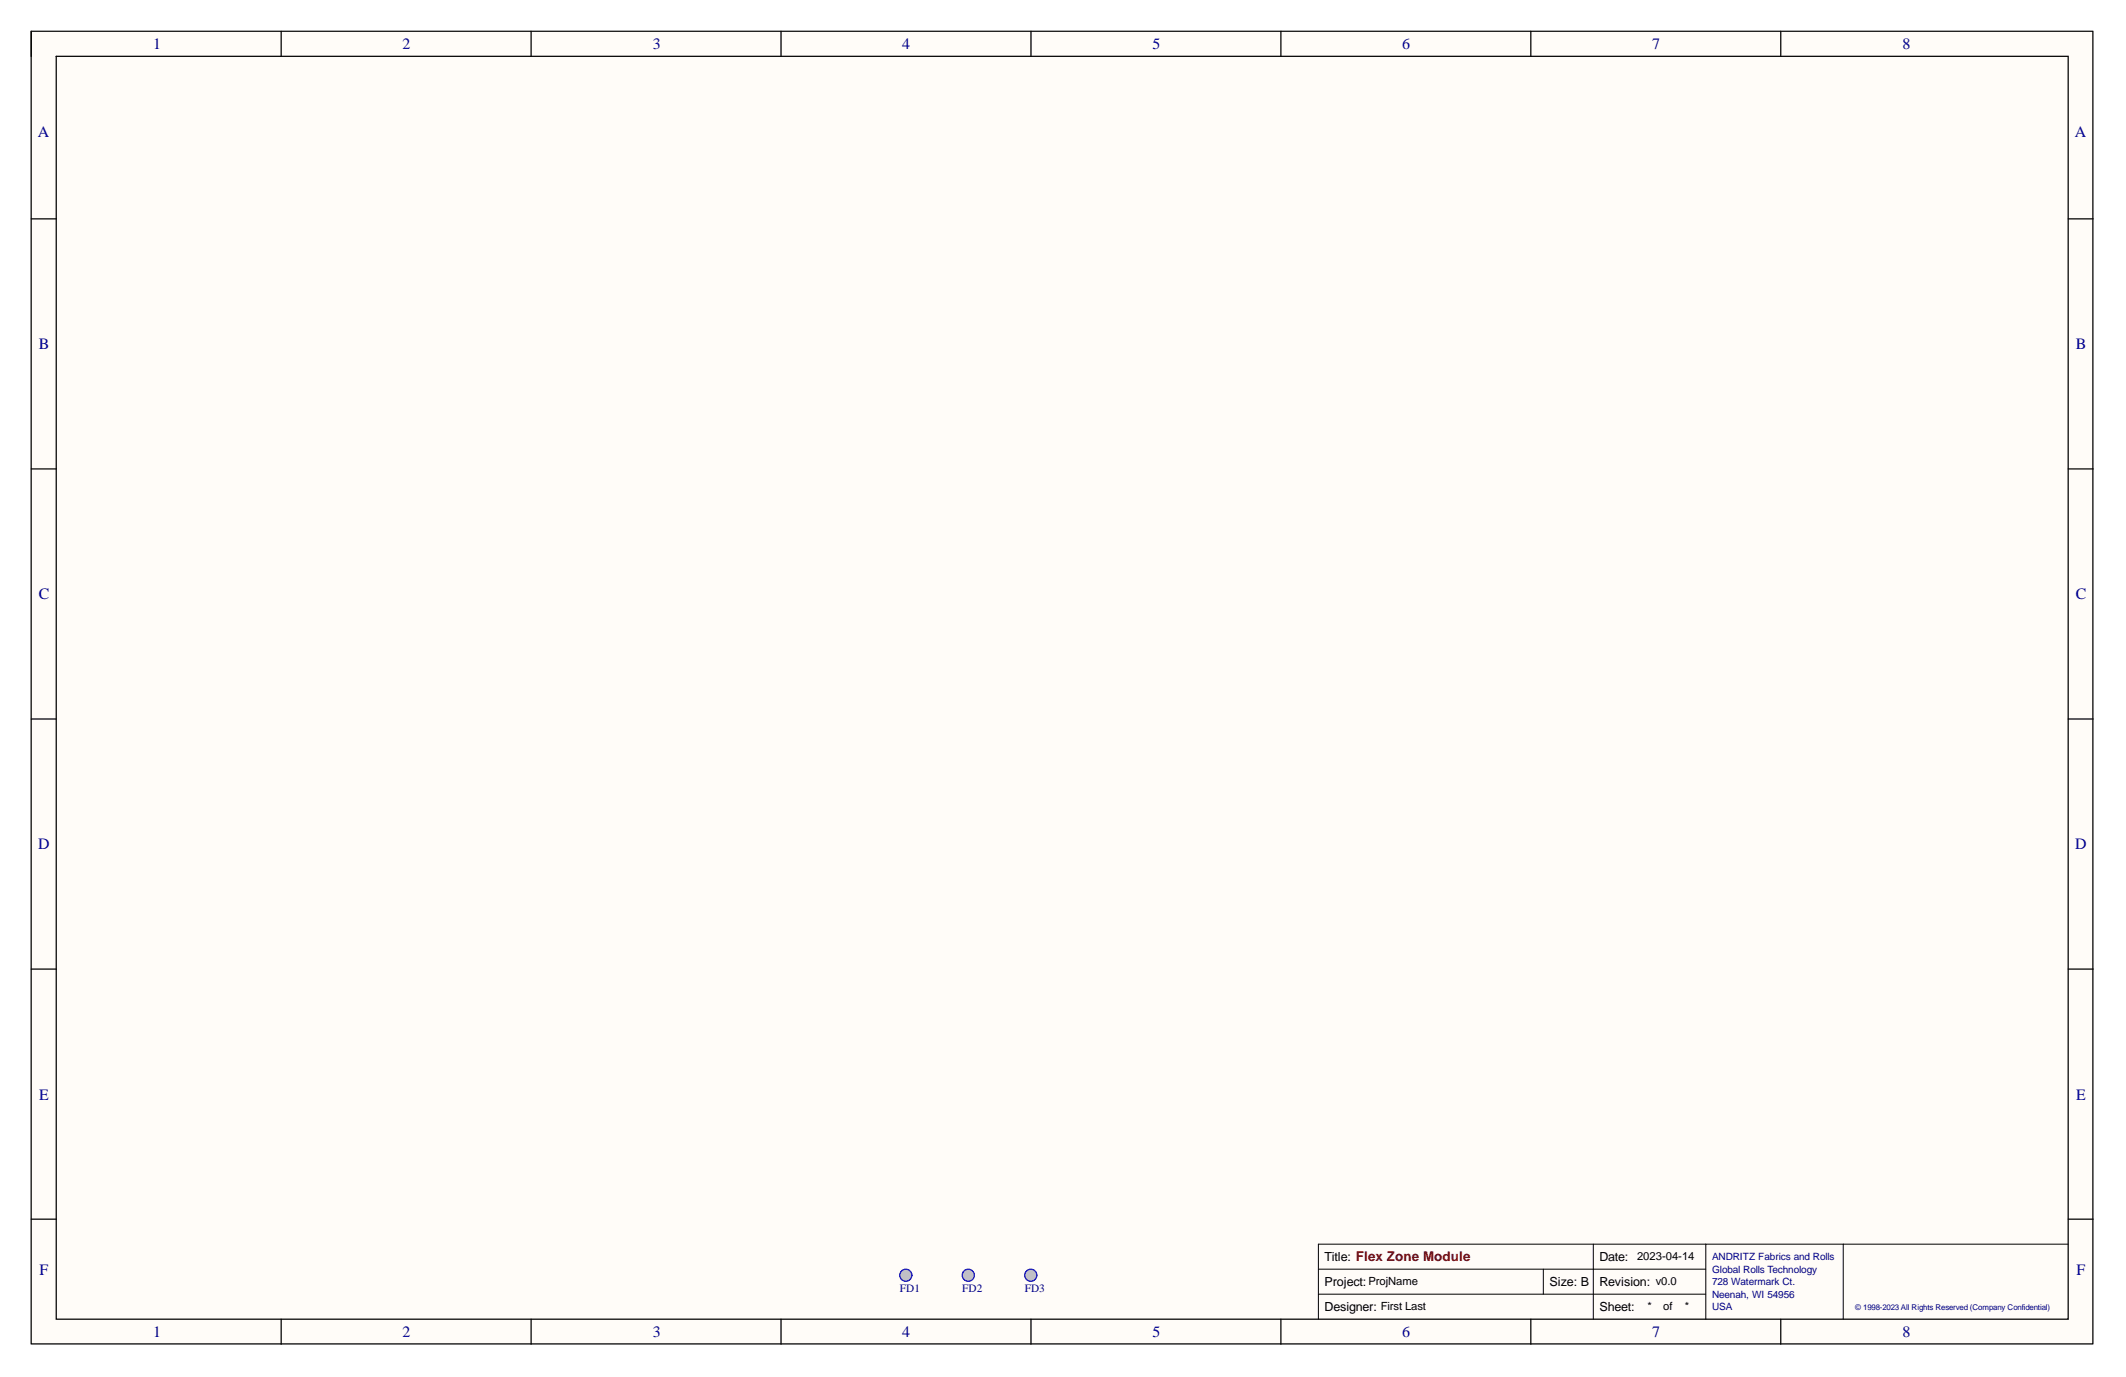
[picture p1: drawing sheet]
<svg xmlns="http://www.w3.org/2000/svg" width="431mm" height="279mm" viewBox="0 0 431 279" stroke-linecap="round" stroke-linejoin="round" font-family="sans-serif">
<path d="M6.3 6.4h418.4v266.3h-418.4z" fill="#fffcf8" stroke="#000" stroke-width=".2"/>
<path d="M267.6 257.5h78.6M313.2 257.5v5.1M323.3 252.4v15.3M346.2 252.4h-78.6v15.3M374.1 252.4h-27.9v15.3M374.1 252.4h45.6M374.1 252.4v15.3M267.6 262.6h78.6" fill="none" stroke="#000" stroke-width=".2"/>
<g fill="none" stroke="#000" stroke-width=".25">
<path d="M6.3 6.4v5M11.4 11.4h408.3v256.3h-408.3zM57.1 6.4v5M107.8 6.4v5M158.5 6.4v5M209.2 6.4v5M259.9 6.4v5M310.7 6.4v5M361.4 6.4v5M6.3 44.4h5.1M419.7 44.4h5.1M6.3 95.2h5.1"/>
<path d="M419.7 95.2h5.1M6.3 145.9h5.1M419.7 145.9h5.1M6.3 196.6h5.1M419.7 196.6h5.1M6.3 247.4h5.1M419.7 247.4h5.1M57.1 267.7v5M107.8 267.7v5M158.5 267.7v5M209.2 267.7v5M259.9 267.7v5"/>
<path d="M310.7 267.7v5M361.4 267.7v5"/>
</g>
<g fill="#c0c0c0" stroke="#00f" stroke-width=".25">
<circle cx="183.8" cy="258.8" r="1.23"/>
<circle cx="196.5" cy="258.8" r="1.23"/>
<circle cx="209.2" cy="258.8" r="1.23"/>
</g>
<g font-size="3.2" fill="#000080">
<text x="31.1" y="10">1</text>
<text x="81.7" y="10">2</text>
<text x="132.5" y="10">3</text>
<text x="183.1" y="10">4</text>
<text x="233.9" y="10">5</text>
<text x="284.5" y="10">6</text>
<text x="335.3" y="10">7</text>
<text x="386.1" y="10">8</text>
<text x="7.7" y="27.7">A</text>
<text x="421.1" y="27.7">A</text>
<text x="7.9" y="70.9">B</text>
<text x="421.2" y="70.9">B</text>
<text x="7.9" y="121.6">C</text>
<text x="421.2" y="121.6">C</text>
<text x="7.8" y="172.4">D</text>
<text x="421.2" y="172.4">D</text>
<text x="7.9" y="223.1">E</text>
<text x="421.3" y="223.1">E</text>
<text x="8" y="258.6">F</text>
<text x="421.4" y="258.6">F</text>
<text x="31.1" y="271.3">1</text>
<text x="81.7" y="271.3">2</text>
<text x="132.5" y="271.3">3</text>
<text x="183.1" y="271.3">4</text>
<text x="233.9" y="271.3">5</text>
<text x="284.5" y="271.3">6</text>
<text x="335.3" y="271.3">7</text>
<text x="386.1" y="271.3">8</text>
</g>
<g font-size="2.5">
<text x="268.8" y="255.8">Title: Flex Zone Module</text>
<text x="324.6" y="255.8">Date:</text>
<text x="268.8" y="260.9">Project:ProjName</text>
<text x="314.5" y="260.9">Size: B</text>
<text x="324.6" y="260.9">Revision: v0.0</text>
<text x="268.8" y="266">Designer: First Last</text>
<text x="324.6" y="266">Sheet:</text>
</g>
<g font-size="2.3">
<text x="332.2" y="255.7">2023-04-14</text>
<text x="334.3" y="265.9">*</text>
<text x="337.5" y="265.9">of</text>
<text x="341.9" y="265.9">*</text>
</g>
<g font-size="2.3" fill="#000080">
<text x="182.6" y="262.1">FD1</text>
<text x="195.3" y="262.1">FD2</text>
<text x="208" y="262.1">FD3</text>
</g>
<g font-size="2" fill="#000080">
<text x="347.4" y="255.7">ANDRITZ Fabrics and Rolls</text>
<text x="347.4" y="258.2">Global Rolls Technology</text>
<text x="347.4" y="260.7">728 Watermark Ct.</text>
<text x="347.4" y="263.3">Neenah, WI 54956</text>
<text x="347.4" y="265.8">USA</text>
</g>
<text font-size="1.6" fill="#000080" x="376.5" y="265.7">© 1998-2023 All Rights Reserved (Company Confidential)</text>
</svg>
